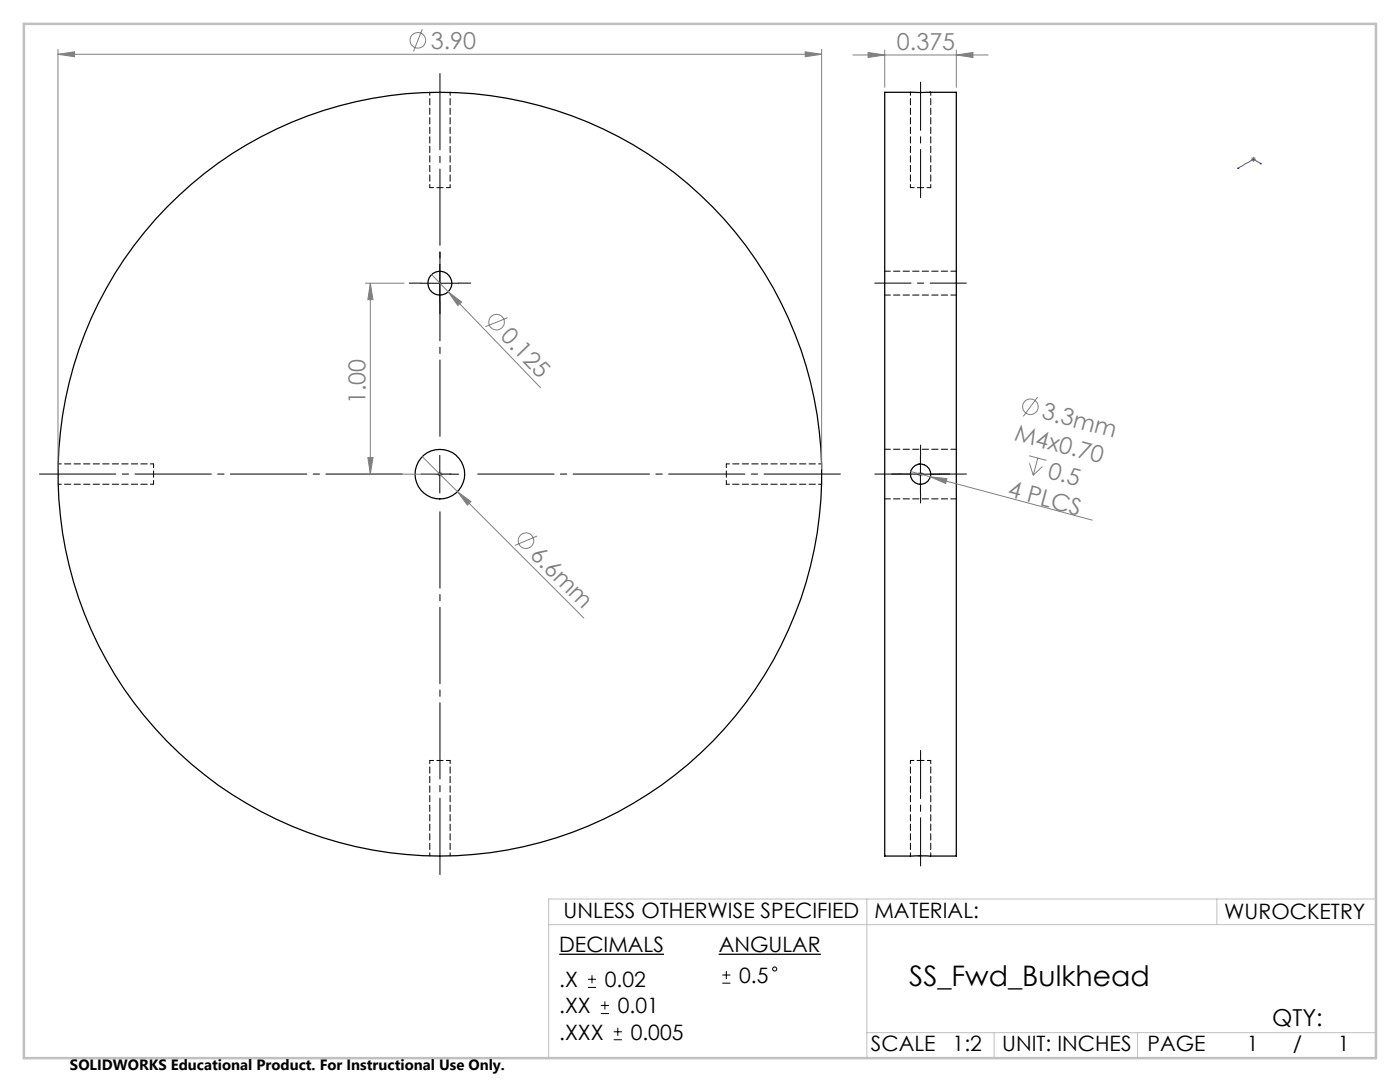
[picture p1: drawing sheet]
<svg xmlns="http://www.w3.org/2000/svg" width="279mm" height="216mm" viewBox="0 0 279 216" stroke-linecap="round" stroke-linejoin="round" font-family="sans-serif">
<g fill="none" stroke="#000" stroke-width=".25">
<path d="M176.6 18.4h14.3v152.4h-14.3z"/>
<circle cx="87.8" cy="56.5" r="2.38"/>
<circle cx="87.8" cy="94.6" r="76.2"/>
<circle cx="87.8" cy="94.6" r="4.9"/>
<circle cx="183.7" cy="94.6" r="2.03"/>
</g>
<path d="M85.8 37.4h4M181.7 37.4h4.1M30.7 96.6v-4M145 92.6v4M89.8 151.7h-4" fill="none" stroke="#000" stroke-width=".2" stroke-dasharray="1.3 .6" stroke-dashoffset=".5"/>
<g fill="none" stroke="#000" stroke-width=".2" stroke-dasharray="1.3 .6" stroke-dashoffset=".6">
<path d="M85.8 18.4v19M181.7 18.4v19M89.8 37.4v-19M185.8 37.4v-19M11.6 96.6h19.1M30.7 92.6h-19.1M145 96.6h19M164 92.6h-19M85.8 151.7v19.1M181.7 151.7v19.1M183.7 151.7h-2M185.8 151.7h-2.1"/>
<path d="M89.8 170.8v-19.1M185.8 170.8v-19.1"/>
</g>
<path d="M185.5 18.4h.2M183.7 96.6h-.2M183.8 96.6h-.1M183.8 170.8h-.5" fill="none" stroke="#000" stroke-width=".2" stroke-dasharray="1.3 .6"/>
<path d="M183.2 92.6h.8l.5 .1" fill="none" stroke="#000" stroke-width=".2" stroke-dasharray="1.3 .6" stroke-dashoffset=".7"/>
<path d="M176.6 58.9h14.3M190.9 54.1h-14.3M176.6 99.5h14.3M190.9 89.6h-14.3" fill="none" stroke="#000" stroke-width=".2" stroke-dasharray="1.3 .6" stroke-dashoffset=".2"/>
<g fill="none" stroke="#808080" stroke-width=".2">
<path d="M11.6 10.8l3.3-.5v1zM11.6 9.8v83.8M11.6 10.8h152.4M84.3 5.8l-1.8 4.5M160.7 10.3l3.3 .5-3.3 .5zM164 9.8v83.8M170.2 11h27M173.2 10.5l3.4 .5-3.4 .5zM176.6 10v7.4M190.9 11l3.3-.5v1zM190.9 10v7.4M249.7 31.8h.9"/>
<path d="M249.8 31.4l.7 .7M250.2 31.3v1M250.5 31.4l-.7 .7M72.9 56.5h7.7M73.9 56.5l.5 3.3h-1zM73.9 56.5v38.1M86.1 54.8l3.3 3.4M89.4 58.2l2.7 2.1-.7 .7zM89.4 58.2l18.5 19.2M101.3 63.4l-4.4 1.8M207.1 79.2l-2.9 3.9M72.9 94.6h13.9"/>
<path d="M73.4 91.3h1l-.5 3.3zM84.3 91.1l7 7M87.3 94.6h1M87.4 94.3l.7 .7M87.8 94.1v1M88.1 94.3l-.7 .7M91.3 98.1l2.7 2-.7 .7zM91.3 98.1l25.2 25.2M181.8 94.1l3.9 1M183.2 94.6h1M183.3 94.3l.7 .7M183.7 94.1v1"/>
<path d="M184 94.3l-.7 .7M185.7 95.1l3.3 .4-.3 1zM185.7 95.1l32.3 8.7M205.4 90.9l3.4 1M205.5 92.4l.7 2.4M207.1 91.4l-.9 3.4M208 93.1l-1.8 1.7M107.2 107l-4.4 1.8"/>
<circle cx="83.4" cy="8.1" r="1.56"/>
<circle cx="99.1" cy="64.3" r="1.56"/>
<circle cx="205.7" cy="81.2" r="1.55"/>
<circle cx="105" cy="107.9" r="1.56"/>
</g>
<g fill="none" stroke="#000" stroke-width=".2">
<path d="M84 56.5h7.5M87.8 52.8v7.5M84 94.6h7.5M87.8 90.9v7.5M180 94.6h7.5M183.7 90.9v7.5M117.3 197h1.7M117.3 195.4h1.7M118.1 194.6v1.6M120.7 199.8v1.6M144.1 196.2h1.7M144.1 194.6h1.7"/>
<path d="M145 193.7v1.7M119.9 202.2h1.6M119.9 200.6h1.6M122.5 207.5h1.6M122.5 205.9h1.6M123.3 205.1v1.6"/>
<circle cx="154.6" cy="193.4" r=".41"/>
</g>
<path d="M111.6 190.4h20.9M143.4 190.4h20.4" fill="none" stroke="#000" stroke-width=".26"/>
<path d="M247 33.6l.2-.1zM251.5 32.6l.2 .1zM251.7 32.7l-1.5-.9-3.2 1.8M87.7 94.6h.1zM87.8 94.6h.1M87.8 94.6h2.2M90 94.6h-.2h.2M179.2 94.6h.3h-.3M179.2 94.6h4.5M183.7 94.6h.1zM183.7 94.6h.1" fill="none" stroke="#00f" stroke-width=".2"/>
<path d="M174.6 56.5h18.3M174.6 94.6h18.3" fill="none" stroke="#000" stroke-width=".2" stroke-dasharray="15.2 1.3 1.3 1.3" stroke-dashoffset="8"/>
<path d="M183.7 16.4v23M183.7 149.7v23.1" fill="none" stroke="#000" stroke-width=".2" stroke-dasharray="15.2 1.3 1.3 1.3" stroke-dashoffset="5.6"/>
<path d="M84.1 56.5h-2.4M87.8 52.7v-2.3M91.6 56.5h2.3M87.8 60.2v2.4M80.3 94.6h-72.4M87.8 87.1v-72.5M95.3 94.6h72.5M180 94.6h-2.1M183.7 90.8v-2M183.7 98.3v2.1M187.5 94.6h2M87.8 102.1v72.4" fill="none" stroke="#000" stroke-width=".2" stroke-dasharray="15.2 1.3 1.3 1.3"/>
<path d="M173 179.4v31.7M242.9 179.4v5.1M274.6 179.4h-165.1v31.7M109.5 184.5h165.1M173 206.1h101.6M198.4 206.1v5M227 206.1v5" fill="none" stroke="#c0c0c0" stroke-width=".2"/>
<path d="M4.8 4.8h269.8v206.3h-269.8z" fill="none" stroke="#c0c0c0" stroke-width=".5"/>
<g fill="#00f">
<path d="M89.8 94.6h.2zM87.7 94.6h.1z"/>
<path d="M251.5 32.6l.2 .1zM247 33.6l.2-.1z"/>
<path d="M183.7 94.6h.1zM179.2 94.6h.3z"/>
</g>
<g fill="#808080">
<path d="M89.4 58.2l2.7 2.1-.7 .7z"/>
<path d="M91.3 98.1l2.7 2-.7 .7z"/>
<path d="M185.7 95.1l3.3 .4-.3 1z"/>
<path d="M190.9 11l3.3-.5v1zM173.2 10.5l3.4 .5-3.4 .5z"/>
<path d="M11.6 10.8l3.3-.5v1zM160.7 10.3l3.3 .5-3.3 .5z"/>
<path d="M73.9 56.5l.5 3.3h-1zM73.4 91.3h1l-.5 3.3z"/>
</g>
<text font-size="5.6" x="181.5" y="196.7">SS_Fwd_Bulkhead</text>
<g font-size="4.7" fill="#808080">
<text x="86" y="9.7">3.90</text>
<text x="179" y="9.9">0.375</text>
<text x="99.7" y="67.3" transform="rotate(46 99.7 67.3)">0.125</text>
<text x="72.9" y="80.7" transform="rotate(-90 72.9 80.7)">1.00</text>
<text x="207.7" y="83.5" transform="rotate(15 207.7 83.5)">3.3mm</text>
<text x="202.3" y="87.8" transform="rotate(15 202.3 87.8)">M4x0.70</text>
<text x="208.9" y="95.3" transform="rotate(15 208.9 95.3)">0.5</text>
<text x="201" y="99" transform="rotate(15 201 99)">4 PLCS</text>
<text x="105.6" y="110.9" transform="rotate(45 105.6 110.9)">6.6mm</text>
</g>
<text font-size="4.7" x="253.9" y="204.7">QTY:</text>
<g font-size="4.2">
<text x="112.5" y="183.3">UNLESS OTHERWISE SPECIFIED</text>
<text x="174.5" y="183.1">MATERIAL:</text>
<text x="244.3" y="183.3">WUROCKETRY</text>
<text x="111.6" y="190">DECIMALS</text>
<text x="143.4" y="190">ANGULAR</text>
<text x="111.6" y="197">.X</text>
<text x="120.7" y="197">0.02</text>
<text x="147.5" y="196.1">0.5</text>
<text x="111.6" y="202.2">.XX</text>
<text x="123.3" y="202.2">0.01</text>
<text x="111.6" y="207.5">.XXX</text>
<text x="125.9" y="207.5">0.005</text>
<text x="173.8" y="209.8">SCALE</text>
<text x="190.1" y="209.8">1:2</text>
<text x="200" y="209.8">UNIT: INCHES</text>
<text x="229" y="209.8">PAGE</text>
<text x="248.8" y="209.8">1</text>
<text x="258" y="209.8">/</text>
<text x="267" y="209.8">1</text>
</g>
<text font-size="3" x="14" y="213.5">SOLIDWORKS Educational Product. For Instructional Use Only.</text>
</svg>
